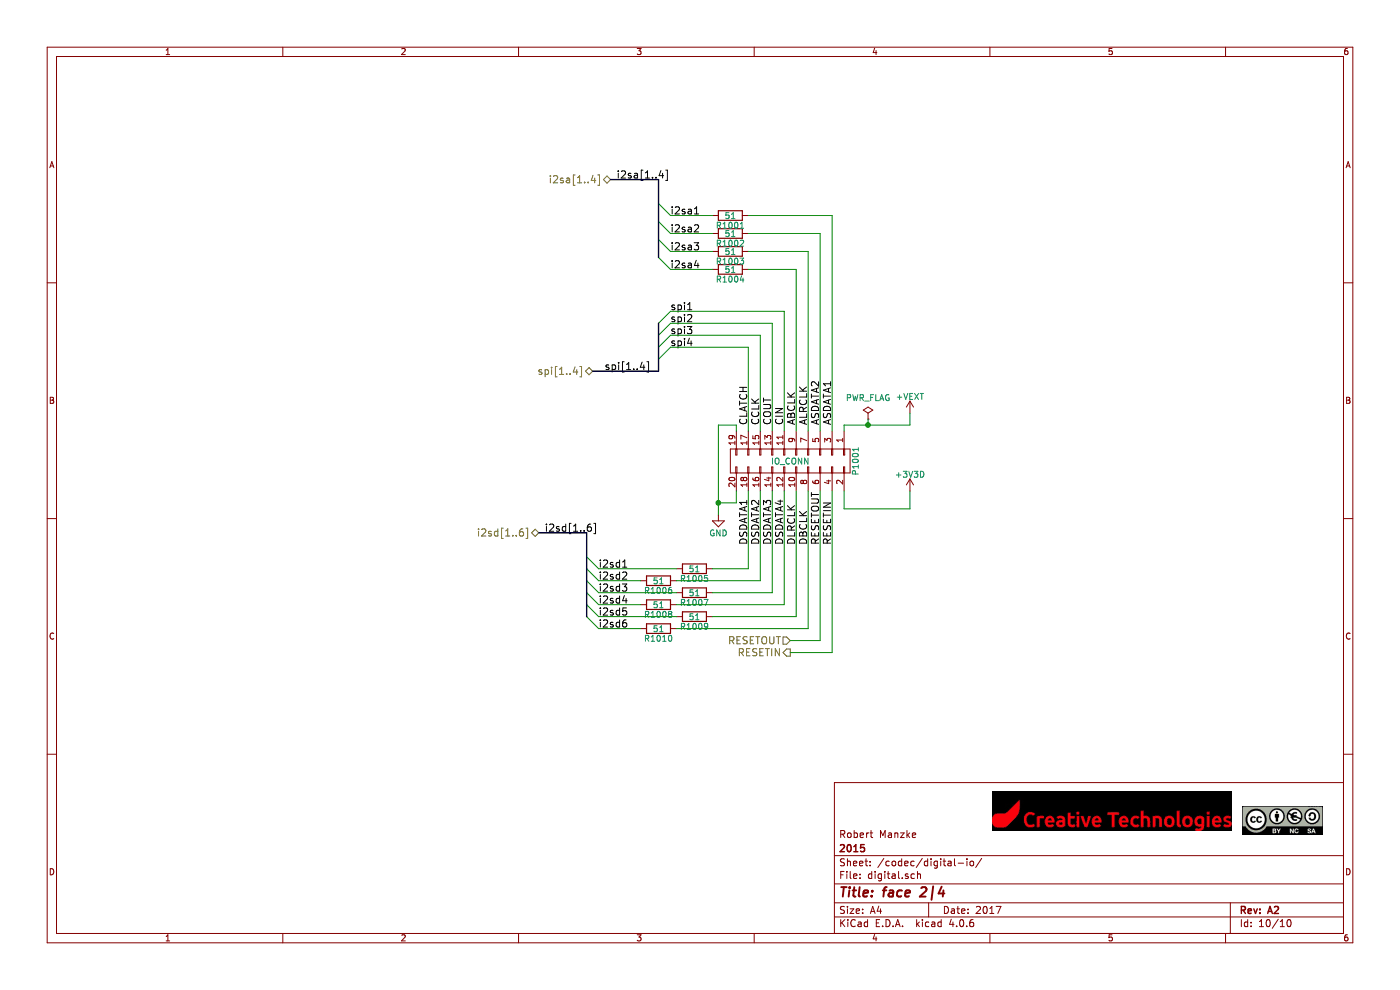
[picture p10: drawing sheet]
EESchema Schematic File Version 2
LIBS:ctag-face-2-4-rescue
LIBS:power
LIBS:device
LIBS:transistors
LIBS:conn
LIBS:linear
LIBS:regul
LIBS:74xx
LIBS:cmos4000
LIBS:adc-dac
LIBS:memory
LIBS:xilinx
LIBS:microcontrollers
LIBS:dsp
LIBS:microchip
LIBS:analog_switches
LIBS:motorola
LIBS:texas
LIBS:intel
LIBS:audio
LIBS:interface
LIBS:digital-audio
LIBS:philips
LIBS:display
LIBS:cypress
LIBS:siliconi
LIBS:opto
LIBS:atmel
LIBS:contrib
LIBS:valves
LIBS:ctag-face-2-4-lib
LIBS:ctag-face-2-4-cache
EELAYER 25 0
EELAYER END
$Descr A4 11693 8268
encoding utf-8
Sheet 10 10
Title "face 2|4"
Date "2017"
Rev "A2"
Comp "2015"
Comment1 "Robert Manzke"
Comment2 ""
Comment3 ""
Comment4 ""
$EndDescr
Text HLabel 5100 1500 0    60   BiDi ~ 0
i2sa[1..4]
Text HLabel 4500 4450 0    60   BiDi ~ 0
i2sd[1..6]
Text HLabel 4950 3100 0    60   BiDi ~ 0
spi[1..4]
Text HLabel 6600 5450 0    60   Output ~ 0
RESETIN
Text HLabel 6600 5350 0    60   Input ~ 0
RESETOUT
Entry Wire Line
	5500 2150 5600 2250
Entry Wire Line
	5500 2000 5600 2100
Entry Wire Line
	5500 1850 5600 1950
Entry Wire Line
	5500 1700 5600 1800
$Comp
L R R1004
U 1 1
P 6100 2250
F 0 "R1004" V 6180 2250 50  0000 C CNN
F 1 "51" V 6100 2250 50  0000 C CNN
F 2 "Resistors_SMD:R_0603_HandSoldering" V 6030 2250 30  0001 C CNN
F 3 "" H 6100 2250 30  0000 C CNN
	1    6100 2250
	0    1    1    0   
$EndComp
$Comp
L R R1003
U 1 1
P 6100 2100
F 0 "R1003" V 6180 2100 50  0000 C CNN
F 1 "51" V 6100 2100 50  0000 C CNN
F 2 "Resistors_SMD:R_0603_HandSoldering" V 6030 2100 30  0001 C CNN
F 3 "" H 6100 2100 30  0000 C CNN
	1    6100 2100
	0    1    1    0   
$EndComp
$Comp
L R R1002
U 1 1
P 6100 1950
F 0 "R1002" V 6180 1950 50  0000 C CNN
F 1 "51" V 6100 1950 50  0000 C CNN
F 2 "Resistors_SMD:R_0603_HandSoldering" V 6030 1950 30  0001 C CNN
F 3 "" H 6100 1950 30  0000 C CNN
	1    6100 1950
	0    1    1    0   
$EndComp
$Comp
L R R1001
U 1 1
P 6100 1800
F 0 "R1001" V 6180 1800 50  0000 C CNN
F 1 "51" V 6100 1800 50  0000 C CNN
F 2 "Resistors_SMD:R_0603_HandSoldering" V 6030 1800 30  0001 C CNN
F 3 "" H 6100 1800 30  0000 C CNN
	1    6100 1800
	0    1    1    0   
$EndComp
Entry Wire Line
	5500 2700 5600 2600
Entry Wire Line
	5500 2800 5600 2700
Entry Wire Line
	5500 2900 5600 2800
Entry Wire Line
	5500 3000 5600 2900
Text Label 5600 1800 0    60   ~ 0
i2sa1
Text Label 5600 1950 0    60   ~ 0
i2sa2
Text Label 5600 2100 0    60   ~ 0
i2sa3
Text Label 5600 2250 0    60   ~ 0
i2sa4
Text Label 5150 1500 0    60   ~ 0
i2sa[1..4]
Text Label 5600 2600 0    60   ~ 0
spi1
Text Label 5600 2700 0    60   ~ 0
spi2
Text Label 5600 2800 0    60   ~ 0
spi3
Text Label 5600 2900 0    60   ~ 0
spi4
Text Label 5050 3100 0    60   ~ 0
spi[1..4]
$Comp
L R R1005
U 1 1
P 5800 4750
F 0 "R1005" V 5880 4750 50  0000 C CNN
F 1 "51" V 5800 4750 50  0000 C CNN
F 2 "Resistors_SMD:R_0603_HandSoldering" V 5730 4750 30  0001 C CNN
F 3 "" H 5800 4750 30  0000 C CNN
	1    5800 4750
	0    1    1    0   
$EndComp
$Comp
L R R1006
U 1 1
P 5500 4850
F 0 "R1006" V 5580 4850 50  0000 C CNN
F 1 "51" V 5500 4850 50  0000 C CNN
F 2 "Resistors_SMD:R_0603_HandSoldering" V 5430 4850 30  0001 C CNN
F 3 "" H 5500 4850 30  0000 C CNN
	1    5500 4850
	0    1    1    0   
$EndComp
$Comp
L R R1007
U 1 1
P 5800 4950
F 0 "R1007" V 5880 4950 50  0000 C CNN
F 1 "51" V 5800 4950 50  0000 C CNN
F 2 "Resistors_SMD:R_0603_HandSoldering" V 5730 4950 30  0001 C CNN
F 3 "" H 5800 4950 30  0000 C CNN
	1    5800 4950
	0    1    1    0   
$EndComp
$Comp
L R R1008
U 1 1
P 5500 5050
F 0 "R1008" V 5580 5050 50  0000 C CNN
F 1 "51" V 5500 5050 50  0000 C CNN
F 2 "Resistors_SMD:R_0603_HandSoldering" V 5430 5050 30  0001 C CNN
F 3 "" H 5500 5050 30  0000 C CNN
	1    5500 5050
	0    1    1    0   
$EndComp
$Comp
L R R1009
U 1 1
P 5800 5150
F 0 "R1009" V 5880 5150 50  0000 C CNN
F 1 "51" V 5800 5150 50  0000 C CNN
F 2 "Resistors_SMD:R_0603_HandSoldering" V 5730 5150 30  0001 C CNN
F 3 "" H 5800 5150 30  0000 C CNN
	1    5800 5150
	0    1    1    0   
$EndComp
$Comp
L R R1010
U 1 1
P 5500 5250
F 0 "R1010" V 5580 5250 50  0000 C CNN
F 1 "51" V 5500 5250 50  0000 C CNN
F 2 "Resistors_SMD:R_0603_HandSoldering" V 5430 5250 30  0001 C CNN
F 3 "" H 5500 5250 30  0000 C CNN
	1    5500 5250
	0    1    1    0   
$EndComp
Entry Wire Line
	4900 4650 5000 4750
Entry Wire Line
	4900 4850 5000 4950
Entry Wire Line
	4900 4750 5000 4850
Entry Wire Line
	4900 4950 5000 5050
Entry Wire Line
	4900 5050 5000 5150
Entry Wire Line
	4900 5150 5000 5250
Text Label 5000 4750 0    60   ~ 0
i2sd1
Text Label 5000 4850 0    60   ~ 0
i2sd2
Text Label 5000 4950 0    60   ~ 0
i2sd3
Text Label 5000 5050 0    60   ~ 0
i2sd4
Text Label 5000 5150 0    60   ~ 0
i2sd5
Text Label 5000 5250 0    60   ~ 0
i2sd6
Text Label 4550 4450 0    60   ~ 0
i2sd[1..6]
$Comp
L CONN_02X10 P1001
U 1 1
P 6600 3850
F 0 "P1001" H 6600 4400 50  0000 C CNN
F 1 "IO_CONN" V 6600 3850 50  0000 C CNN
F 2 "Pin_Headers:Pin_Header_Straight_2x10" H 6600 2650 60  0001 C CNN
F 3 "" H 6600 2650 60  0000 C CNN
	1    6600 3850
	0    1    1    0   
$EndComp
$Comp
L GND #PWR081
U 1 1
P 6000 4300
F 0 "#PWR081" H 6000 4050 50  0001 C CNN
F 1 "GND" H 6000 4150 50  0000 C CNN
F 2 "" H 6000 4300 60  0000 C CNN
F 3 "" H 6000 4300 60  0000 C CNN
	1    6000 4300
	1    0    0    -1  
$EndComp
Wire Bus Line
	5100 1500 5500 1500
Wire Bus Line
	5500 1500 5500 2150
Wire Wire Line
	5950 2250 5600 2250
Wire Wire Line
	5600 2100 5950 2100
Wire Wire Line
	5950 1950 5600 1950
Wire Wire Line
	5600 1800 5950 1800
Wire Bus Line
	5500 2700 5500 3100
Wire Bus Line
	5500 3100 4950 3100
Wire Wire Line
	5650 4750 5000 4750
Wire Wire Line
	5000 4850 5350 4850
Wire Wire Line
	5000 4950 5650 4950
Wire Wire Line
	5350 5050 5000 5050
Wire Wire Line
	5000 5150 5650 5150
Wire Wire Line
	5350 5250 5000 5250
Wire Bus Line
	4500 4450 4900 4450
Wire Bus Line
	4900 4450 4900 5150
Wire Wire Line
	6250 2900 6250 3600
Wire Wire Line
	6350 2800 6350 3600
Wire Wire Line
	6450 2700 6450 3600
Wire Wire Line
	6550 2600 6550 3600
Wire Wire Line
	6650 2250 6650 3600
Wire Wire Line
	6750 2100 6750 3600
Wire Wire Line
	6850 1950 6850 3600
Wire Wire Line
	6950 1800 6950 3600
Wire Wire Line
	7050 3550 7050 3600
Wire Wire Line
	7050 3550 7600 3550
Wire Wire Line
	6150 4200 6000 4200
Wire Wire Line
	6000 3550 6000 4300
Wire Wire Line
	6000 3550 6150 3550
Wire Wire Line
	6150 3550 6150 3600
Wire Wire Line
	6250 4750 6250 4100
Wire Wire Line
	6350 4850 6350 4100
Wire Wire Line
	6450 4950 6450 4100
Wire Wire Line
	6550 5050 6550 4100
Wire Wire Line
	6650 5150 6650 4100
Wire Wire Line
	6750 5250 6750 4100
Wire Wire Line
	6850 5350 6850 4100
Wire Wire Line
	6950 5450 6950 4100
Text Label 6950 3550 1    60   ~ 0
ASDATA1
Text Label 6850 3550 1    60   ~ 0
ASDATA2
Text Label 6750 3550 1    60   ~ 0
ALRCLK
Text Label 6650 3550 1    60   ~ 0
ABCLK
Text Label 6550 3550 1    60   ~ 0
CIN
Text Label 6450 3550 1    60   ~ 0
COUT
Text Label 6350 3550 1    60   ~ 0
CCLK
Text Label 6250 3550 1    60   ~ 0
CLATCH
Text Label 6950 4550 1    60   ~ 0
RESETIN
Text Label 6850 4550 1    60   ~ 0
RESETOUT
Text Label 6750 4550 1    60   ~ 0
DBCLK
Text Label 6650 4550 1    60   ~ 0
DLRCLK
Text Label 6550 4550 1    60   ~ 0
DSDATA4
Text Label 6450 4550 1    60   ~ 0
DSDATA3
Text Label 6350 4550 1    60   ~ 0
DSDATA2
Connection ~ 6000 4200
Wire Wire Line
	6150 4200 6150 4100
Text Label 6250 4550 1    60   ~ 0
DSDATA1
$Comp
L PWR_FLAG #FLG082
U 1 1
P 7250 3500
F 0 "#FLG082" H 7250 3595 50  0001 C CNN
F 1 "PWR_FLAG" H 7250 3680 50  0000 C CNN
F 2 "" H 7250 3500 60  0000 C CNN
F 3 "" H 7250 3500 60  0000 C CNN
	1    7250 3500
	1    0    0    -1  
$EndComp
$Comp
L +VEXT #PWR083
U 1 1
P 7600 3450
F 0 "#PWR083" H 7600 3300 50  0001 C CNN
F 1 "+VEXT" H 7600 3590 50  0000 C CNN
F 2 "" H 7600 3450 60  0000 C CNN
F 3 "" H 7600 3450 60  0000 C CNN
	1    7600 3450
	1    0    0    -1  
$EndComp
Wire Wire Line
	7600 3550 7600 3450
Wire Wire Line
	6850 5350 6600 5350
Wire Wire Line
	6600 5450 6950 5450
Wire Wire Line
	5650 5250 6750 5250
Wire Wire Line
	6650 5150 5950 5150
Wire Wire Line
	5650 5050 6550 5050
Wire Wire Line
	6450 4950 5950 4950
Wire Wire Line
	5650 4850 6350 4850
Wire Wire Line
	5950 4750 6250 4750
Wire Wire Line
	6250 1800 6950 1800
Wire Wire Line
	6250 1950 6850 1950
Wire Wire Line
	6750 2100 6250 2100
Wire Wire Line
	6650 2250 6250 2250
Wire Wire Line
	5600 2600 6550 2600
Wire Wire Line
	5600 2700 6450 2700
Wire Wire Line
	6350 2800 5600 2800
Wire Wire Line
	6250 2900 5600 2900
Wire Wire Line
	7250 3500 7250 3550
Connection ~ 7250 3550
Wire Wire Line
	7050 4100 7050 4250
Wire Wire Line
	7050 4250 7600 4250
Wire Wire Line
	7600 4250 7600 4100
$Comp
L +3V3D #PWR084
U 1 1
P 7600 4100
F 0 "#PWR084" H 7600 3950 50  0001 C CNN
F 1 "+3V3D" H 7600 4240 50  0000 C CNN
F 2 "" H 7600 4100 60  0000 C CNN
F 3 "" H 7600 4100 60  0000 C CNN
	1    7600 4100
	1    0    0    -1  
$EndComp
$EndSCHEMATC
